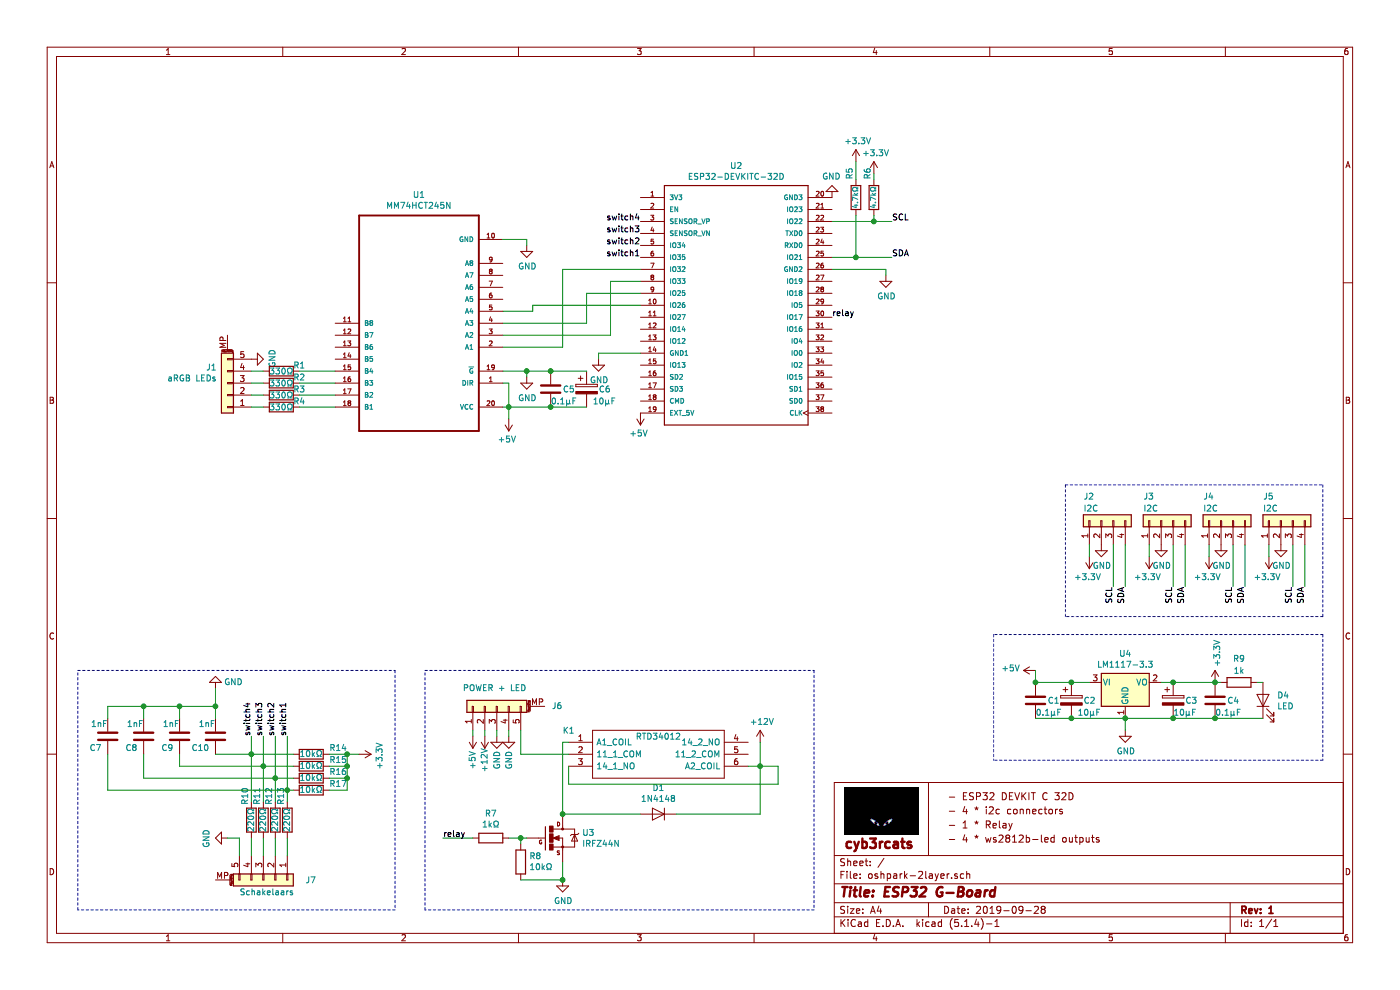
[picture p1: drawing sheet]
EESchema Schematic File Version 4
LIBS:oshpark-2layer-cache
EELAYER 30 0
EELAYER END
$Descr A4 11693 8268
encoding utf-8
Sheet 1 1
Title "ESP32 G-Board"
Date "2019-09-28"
Rev "1"
Comp "cyb3rcats"
Comment1 "- 4 * ws2812b-led outputs"
Comment2 "- 1 * Relay"
Comment3 "- 4 * i2c connectors"
Comment4 "- ESP32 DEVKIT C 32D"
$EndDescr
$Comp
L RTD34012:RTD34012 K1
U 1 1
P 4750 6200
F 0 "K1" H 4750 6300 50  0000 C CNN
F 1 "RTD34012" H 5500 6250 50  0000 C CNN
F 2 "RTD34012" H 6100 6300 50  0001 L CNN
F 3 "http://www.te.com/commerce/DocumentDelivery/DDEController?Action=showdoc&DocId=Data+Sheet%7FRT1%7F0518%7Fpdf%7FEnglish%7FENG_DS_RT1_0518.pdf%7F3-1419108-5" H 6100 6200 50  0001 L CNN
F 4 "SPST-NO PCBrelay,washtight,5mm,16A 12Vdc" H 6100 6100 50  0001 L CNN "Description"
F 5 "16" H 6100 6000 50  0001 L CNN "Height"
F 6 "TE Connectivity" H 6100 5900 50  0001 L CNN "Manufacturer_Name"
F 7 "RTD34012" H 6100 5800 50  0001 L CNN "Manufacturer_Part_Number"
F 8 "655-RTD34012" H 6100 5700 50  0001 L CNN "Mouser Part Number"
F 9 "https://www.mouser.com/Search/Refine.aspx?Keyword=655-RTD34012" H 6100 5600 50  0001 L CNN "Mouser Price/Stock"
F 10 "6803931" H 6100 5500 50  0001 L CNN "RS Part Number"
F 11 "https://uk.rs-online.com/web/p/products/6803931" H 6100 5400 50  0001 L CNN "RS Price/Stock"
F 12 "70288731" H 6100 5300 50  0001 L CNN "Allied_Number"
F 13 "https://www.alliedelec.com/te-connectivity-rtd34012/70288731/" H 6100 5200 50  0001 L CNN "Allied Price/Stock"
	1    4750 6200
	1    0    0    -1  
$EndComp
Wire Wire Line
	4700 6200 4750 6200
$Comp
L power:+12V #PWR022
U 1 1
P 6350 6200
F 0 "#PWR022" H 6350 6050 50  0001 C CNN
F 1 "+12V" H 6365 6373 50  0000 C CNN
F 2 "" H 6350 6200 50  0001 C CNN
F 3 "" H 6350 6200 50  0001 C CNN
	1    6350 6200
	1    0    0    -1  
$EndComp
Wire Wire Line
	6350 6200 6350 6400
Wire Wire Line
	6350 6400 6250 6400
Wire Wire Line
	6350 6800 5650 6800
Connection ~ 6350 6400
$Comp
L Diode:1N4148 D1
U 1 1
P 5500 6800
F 0 "D1" H 5500 6584 50  0000 C CNN
F 1 "1N4148" H 5500 6675 50  0000 C CNN
F 2 "Diode_THT:D_DO-35_SOD27_P7.62mm_Horizontal" H 5500 6625 50  0001 C CNN
F 3 "https://assets.nexperia.com/documents/data-sheet/1N4148_1N4448.pdf" H 5500 6800 50  0001 C CNN
	1    5500 6800
	-1   0    0    1   
$EndComp
Wire Wire Line
	4750 6400 4750 6550
$Comp
L power:GND #PWR09
U 1 1
P 4150 6150
F 0 "#PWR09" H 4150 5900 50  0001 C CNN
F 1 "GND" V 4150 5950 50  0000 C CNN
F 2 "" H 4150 6150 50  0001 C CNN
F 3 "" H 4150 6150 50  0001 C CNN
	1    4150 6150
	1    0    0    -1  
$EndComp
$Comp
L ESP32-DEVKITC-32D:ESP32-DEVKITC-32D U2
U 1 1
P 6150 2550
F 0 "U2" H 6150 3717 50  0000 C CNN
F 1 "ESP32-DEVKITC-32D" H 6150 3626 50  0000 C CNN
F 2 "MODULE_ESP32-DEVKITC-32D" H 6150 2550 50  0001 L BNN
F 3 "None" H 6150 2550 50  0001 L BNN
F 4 "ESP32-DEVKITC-32D" H 6150 2550 50  0001 L BNN "Field4"
F 5 "Espressif Systems" H 6150 2550 50  0001 L BNN "Field5"
F 6 "EVAL BOARD FOR ESP-WROOM-32" H 6150 2550 50  0001 L BNN "Field6"
F 7 "None" H 6150 2550 50  0001 L BNN "Field7"
F 8 "Unavailable" H 6150 2550 50  0001 L BNN "Field8"
	1    6150 2550
	1    0    0    -1  
$EndComp
$Comp
L Connector_Generic:Conn_01x04 J2
U 1 1
P 9200 4350
F 0 "J2" V 9400 4500 50  0000 R CNN
F 1 "I2C" V 9300 4500 50  0000 R CNN
F 2 "Connector_PinHeader_2.54mm:PinHeader_1x04_P2.54mm_Vertical" H 9200 4350 50  0001 C CNN
F 3 "~" H 9200 4350 50  0001 C CNN
	1    9200 4350
	0    -1   -1   0   
$EndComp
$Comp
L Connector_Generic:Conn_01x04 J3
U 1 1
P 9700 4350
F 0 "J3" V 9900 4500 50  0000 R CNN
F 1 "I2C" V 9800 4500 50  0000 R CNN
F 2 "Connector_PinHeader_2.54mm:PinHeader_1x04_P2.54mm_Vertical" H 9700 4350 50  0001 C CNN
F 3 "~" H 9700 4350 50  0001 C CNN
	1    9700 4350
	0    -1   -1   0   
$EndComp
$Comp
L Connector_Generic:Conn_01x04 J4
U 1 1
P 10200 4350
F 0 "J4" V 10400 4500 50  0000 R CNN
F 1 "I2C" V 10300 4500 50  0000 R CNN
F 2 "Connector_PinHeader_2.54mm:PinHeader_1x04_P2.54mm_Vertical" H 10200 4350 50  0001 C CNN
F 3 "~" H 10200 4350 50  0001 C CNN
	1    10200 4350
	0    -1   -1   0   
$EndComp
$Comp
L Connector_Generic:Conn_01x04 J5
U 1 1
P 10700 4350
F 0 "J5" V 10900 4500 50  0000 R CNN
F 1 "I2C" V 10800 4500 50  0000 R CNN
F 2 "Connector_PinHeader_2.54mm:PinHeader_1x04_P2.54mm_Vertical" H 10700 4350 50  0001 C CNN
F 3 "~" H 10700 4350 50  0001 C CNN
	1    10700 4350
	0    -1   -1   0   
$EndComp
$Comp
L power:+3.3V #PWR011
U 1 1
P 9100 4650
F 0 "#PWR011" H 9100 4500 50  0001 C CNN
F 1 "+3.3V" H 9115 4823 50  0000 C CNN
F 2 "" H 9100 4650 50  0001 C CNN
F 3 "" H 9100 4650 50  0001 C CNN
	1    9100 4650
	-1   0    0    1   
$EndComp
$Comp
L power:+3.3V #PWR014
U 1 1
P 9600 4650
F 0 "#PWR014" H 9600 4500 50  0001 C CNN
F 1 "+3.3V" H 9615 4823 50  0000 C CNN
F 2 "" H 9600 4650 50  0001 C CNN
F 3 "" H 9600 4650 50  0001 C CNN
	1    9600 4650
	-1   0    0    1   
$EndComp
$Comp
L power:+3.3V #PWR016
U 1 1
P 10100 4650
F 0 "#PWR016" H 10100 4500 50  0001 C CNN
F 1 "+3.3V" H 10115 4823 50  0000 C CNN
F 2 "" H 10100 4650 50  0001 C CNN
F 3 "" H 10100 4650 50  0001 C CNN
	1    10100 4650
	-1   0    0    1   
$EndComp
$Comp
L power:+3.3V #PWR021
U 1 1
P 10600 4650
F 0 "#PWR021" H 10600 4500 50  0001 C CNN
F 1 "+3.3V" H 10615 4823 50  0000 C CNN
F 2 "" H 10600 4650 50  0001 C CNN
F 3 "" H 10600 4650 50  0001 C CNN
	1    10600 4650
	-1   0    0    1   
$EndComp
$Comp
L power:GND #PWR012
U 1 1
P 9200 4550
F 0 "#PWR012" H 9200 4300 50  0001 C CNN
F 1 "GND" H 9205 4377 50  0000 C CNN
F 2 "" H 9200 4550 50  0001 C CNN
F 3 "" H 9200 4550 50  0001 C CNN
	1    9200 4550
	1    0    0    -1  
$EndComp
Wire Wire Line
	9100 4650 9100 4550
Wire Wire Line
	9600 4650 9600 4550
Wire Wire Line
	10600 4650 10600 4550
Wire Wire Line
	10100 4650 10100 4550
$Comp
L power:GND #PWR015
U 1 1
P 9700 4550
F 0 "#PWR015" H 9700 4300 50  0001 C CNN
F 1 "GND" H 9705 4377 50  0000 C CNN
F 2 "" H 9700 4550 50  0001 C CNN
F 3 "" H 9700 4550 50  0001 C CNN
	1    9700 4550
	1    0    0    -1  
$EndComp
$Comp
L power:GND #PWR017
U 1 1
P 10200 4550
F 0 "#PWR017" H 10200 4300 50  0001 C CNN
F 1 "GND" H 10205 4377 50  0000 C CNN
F 2 "" H 10200 4550 50  0001 C CNN
F 3 "" H 10200 4550 50  0001 C CNN
	1    10200 4550
	1    0    0    -1  
$EndComp
$Comp
L power:GND #PWR023
U 1 1
P 10700 4550
F 0 "#PWR023" H 10700 4300 50  0001 C CNN
F 1 "GND" H 10705 4377 50  0000 C CNN
F 2 "" H 10700 4550 50  0001 C CNN
F 3 "" H 10700 4550 50  0001 C CNN
	1    10700 4550
	1    0    0    -1  
$EndComp
Wire Wire Line
	9300 4550 9300 4900
Wire Wire Line
	9400 4550 9400 4900
Wire Wire Line
	9800 4550 9800 4900
Wire Wire Line
	9900 4550 9900 4900
Wire Wire Line
	10300 4550 10300 4900
Wire Wire Line
	10400 4550 10400 4900
Wire Wire Line
	10800 4550 10800 4900
Wire Wire Line
	10900 4550 10900 4900
Text Label 9300 4900 3    50   ~ 0
SCL
Text Label 9800 4900 3    50   ~ 0
SCL
Text Label 10300 4900 3    50   ~ 0
SCL
Text Label 10800 4900 3    50   ~ 0
SCL
Text Label 9400 4900 3    50   ~ 0
SDA
Text Label 9900 4900 3    50   ~ 0
SDA
Text Label 10400 4900 3    50   ~ 0
SDA
Text Label 10900 4900 3    50   ~ 0
SDA
Text Label 7450 1850 0    50   ~ 0
SCL
Text Label 7450 2150 0    50   ~ 0
SDA
Wire Notes Line
	8900 4050 11050 4050
Wire Notes Line
	11050 4050 11050 5150
Wire Notes Line
	11050 5150 8900 5150
Wire Notes Line
	8900 5150 8900 4050
$Comp
L power:GND #PWR04
U 1 1
P 5000 3000
F 0 "#PWR04" H 5000 2750 50  0001 C CNN
F 1 "GND" H 5005 2827 50  0000 C CNN
F 2 "" H 5000 3000 50  0001 C CNN
F 3 "" H 5000 3000 50  0001 C CNN
	1    5000 3000
	1    0    0    -1  
$EndComp
Wire Wire Line
	5350 2950 5000 2950
Wire Wire Line
	5000 2950 5000 3000
Wire Wire Line
	6950 2250 7400 2250
$Comp
L power:GND #PWR07
U 1 1
P 7400 2300
F 0 "#PWR07" H 7400 2050 50  0001 C CNN
F 1 "GND" H 7405 2127 50  0000 C CNN
F 2 "" H 7400 2300 50  0001 C CNN
F 3 "" H 7400 2300 50  0001 C CNN
	1    7400 2300
	1    0    0    -1  
$EndComp
Wire Wire Line
	7400 2250 7400 2300
$Comp
L Regulator_Linear:LM1117-3.3 U4
U 1 1
P 9400 5700
F 0 "U4" H 9400 5942 50  0000 C CNN
F 1 "LM1117-3.3" H 9400 5851 50  0000 C CNN
F 2 "TO-220" H 9400 5700 50  0001 C CNN
F 3 "http://www.ti.com/lit/ds/symlink/lm1117.pdf" H 9400 5700 50  0001 C CNN
	1    9400 5700
	1    0    0    -1  
$EndComp
$Comp
L Device:C C1
U 1 1
P 8650 5850
F 0 "C1" H 8750 5850 50  0000 L CNN
F 1 "0.1μF" H 8650 5750 50  0000 L CNN
F 2 "Resistor_SMD:R_1206_3216Metric_Pad1.42x1.75mm_HandSolder" H 8688 5700 50  0001 C CNN
F 3 "~" H 8650 5850 50  0001 C CNN
	1    8650 5850
	1    0    0    -1  
$EndComp
$Comp
L Device:C C4
U 1 1
P 10150 5850
F 0 "C4" H 10250 5850 50  0000 L CNN
F 1 "0.1μF" H 10150 5750 50  0000 L CNN
F 2 "Resistor_SMD:R_1206_3216Metric_Pad1.42x1.75mm_HandSolder" H 10188 5700 50  0001 C CNN
F 3 "~" H 10150 5850 50  0001 C CNN
	1    10150 5850
	1    0    0    -1  
$EndComp
$Comp
L Device:CP C2
U 1 1
P 8950 5850
F 0 "C2" H 9050 5850 50  0000 L CNN
F 1 "10μF" H 9000 5750 50  0000 L CNN
F 2 "Resistor_SMD:R_1206_3216Metric_Pad1.42x1.75mm_HandSolder" H 8988 5700 50  0001 C CNN
F 3 "~" H 8950 5850 50  0001 C CNN
	1    8950 5850
	1    0    0    -1  
$EndComp
$Comp
L Device:CP C3
U 1 1
P 9800 5850
F 0 "C3" H 9900 5850 50  0000 L CNN
F 1 "10μF" H 9800 5750 50  0000 L CNN
F 2 "Resistor_SMD:R_1206_3216Metric_Pad1.42x1.75mm_HandSolder" H 9838 5700 50  0001 C CNN
F 3 "~" H 9800 5850 50  0001 C CNN
	1    9800 5850
	1    0    0    -1  
$EndComp
Wire Wire Line
	9400 6000 9800 6000
Wire Wire Line
	9800 6000 10150 6000
Connection ~ 9800 6000
Wire Wire Line
	10150 5700 9800 5700
Wire Wire Line
	9100 5700 8950 5700
Wire Wire Line
	8950 6000 9400 6000
Connection ~ 9400 6000
Wire Wire Line
	8950 6000 8650 6000
Connection ~ 8950 6000
Wire Wire Line
	8950 5700 8650 5700
Connection ~ 8950 5700
Wire Wire Line
	9700 5700 9800 5700
Connection ~ 9800 5700
$Comp
L Device:LED D4
U 1 1
P 10550 5850
F 0 "D4" V 10589 5733 50  0000 R CNN
F 1 "LED" V 10498 5733 50  0000 R CNN
F 2 "LED_THT:LED_D3.0mm" H 10550 5850 50  0001 C CNN
F 3 "~" H 10550 5850 50  0001 C CNN
	1    10550 5850
	0    -1   -1   0   
$EndComp
Wire Wire Line
	10150 5700 10200 5700
Connection ~ 10150 5700
Wire Wire Line
	10500 5700 10550 5700
Wire Wire Line
	10550 6000 10150 6000
Connection ~ 10150 6000
$Comp
L power:GND #PWR013
U 1 1
P 9400 6100
F 0 "#PWR013" H 9400 5850 50  0001 C CNN
F 1 "GND" H 9405 5927 50  0000 C CNN
F 2 "" H 9400 6100 50  0001 C CNN
F 3 "" H 9400 6100 50  0001 C CNN
	1    9400 6100
	1    0    0    -1  
$EndComp
$Comp
L power:+3.3V #PWR020
U 1 1
P 10150 5700
F 0 "#PWR020" H 10150 5550 50  0001 C CNN
F 1 "+3.3V" V 10165 5828 50  0000 L CNN
F 2 "" H 10150 5700 50  0001 C CNN
F 3 "" H 10150 5700 50  0001 C CNN
	1    10150 5700
	1    0    0    -1  
$EndComp
$Comp
L power:+5V #PWR08
U 1 1
P 8650 5600
F 0 "#PWR08" H 8650 5450 50  0001 C CNN
F 1 "+5V" V 8665 5728 50  0000 L CNN
F 2 "" H 8650 5600 50  0001 C CNN
F 3 "" H 8650 5600 50  0001 C CNN
	1    8650 5600
	0    -1   -1   0   
$EndComp
Wire Wire Line
	8650 5700 8650 5600
Connection ~ 8650 5700
Wire Wire Line
	9400 6000 9400 6100
$Comp
L Device:R R9
U 1 1
P 10350 5700
F 0 "R9" V 10150 5700 50  0000 C CNN
F 1 "1k" V 10250 5700 50  0000 C CNN
F 2 "Resistor_SMD:R_1206_3216Metric_Pad1.42x1.75mm_HandSolder" V 10280 5700 50  0001 C CNN
F 3 "~" H 10350 5700 50  0001 C CNN
	1    10350 5700
	0    1    1    0   
$EndComp
Wire Notes Line
	11050 6350 8300 6350
Text Label 3700 7000 0    50   ~ 0
relay
Wire Wire Line
	3950 7000 3700 7000
Wire Wire Line
	4350 7000 4250 7000
Connection ~ 4350 7000
Wire Wire Line
	4350 7050 4350 7000
Wire Wire Line
	4400 7000 4350 7000
Connection ~ 4700 7350
Wire Wire Line
	4350 7350 4700 7350
$Comp
L Device:R R8
U 1 1
P 4350 7200
F 0 "R8" H 4280 7154 50  0000 R CNN
F 1 "10kΩ" H 4280 7245 50  0000 R CNN
F 2 "Resistor_SMD:R_1206_3216Metric_Pad1.42x1.75mm_HandSolder" V 4280 7200 50  0001 C CNN
F 3 "~" H 4350 7200 50  0001 C CNN
	1    4350 7200
	-1   0    0    1   
$EndComp
$Comp
L Device:R R7
U 1 1
P 4100 7000
F 0 "R7" V 3893 7000 50  0000 C CNN
F 1 "1kΩ" V 3984 7000 50  0000 C CNN
F 2 "Resistor_SMD:R_1206_3216Metric_Pad1.42x1.75mm_HandSolder" V 4030 7000 50  0001 C CNN
F 3 "~" H 4100 7000 50  0001 C CNN
	1    4100 7000
	0    1    1    0   
$EndComp
Wire Wire Line
	4700 7200 4700 7350
$Comp
L power:GND #PWR010
U 1 1
P 4700 7350
F 0 "#PWR010" H 4700 7100 50  0001 C CNN
F 1 "GND" H 4705 7177 50  0000 C CNN
F 2 "" H 4700 7350 50  0001 C CNN
F 3 "" H 4700 7350 50  0001 C CNN
	1    4700 7350
	1    0    0    -1  
$EndComp
$Comp
L IRFZ44N:IRFZ44N U3
U 1 1
P 4700 7000
F 0 "U3" H 4862 7046 50  0000 L CNN
F 1 "IRFZ44N" H 4862 6955 50  0000 L CNN
F 2 "TO-220" H 4700 7000 50  0001 L BNN
F 3 "Unavailable" H 4700 7000 50  0001 L BNN
F 4 "D2PAK NXP Semiconductors" H 4700 7000 50  0001 L BNN "Field4"
F 5 "IRFZ44N" H 4700 7000 50  0001 L BNN "Field5"
F 6 "Semiconductors and Actives, mosfet, Transistors, Discretes _diodes, transistors, thyristors ..._" H 4700 7000 50  0001 L BNN "Field6"
F 7 "Infineon Technologies" H 4700 7000 50  0001 L BNN "Field7"
F 8 "None" H 4700 7000 50  0001 L BNN "Field8"
	1    4700 7000
	1    0    0    -1  
$EndComp
Wire Wire Line
	4700 6200 4700 6800
Wire Wire Line
	4700 6800 5350 6800
Connection ~ 4700 6800
Wire Notes Line
	6800 7600 3550 7600
Text Label 6950 2650 0    50   ~ 0
relay
$Comp
L MM74HCT245N:MM74HCT245N U1
U 1 1
P 3500 2800
F 0 "U1" H 3500 1630 50  0000 C CNN
F 1 "MM74HCT245N" H 3500 1721 50  0000 C CNN
F 2 "DIP254P762X508-20" H 3500 2800 50  0001 L BNN
F 3 "ON Semiconductor" H 3500 2800 50  0001 L BNN
F 4 "DIP-20 Fairchild Semiconductor" H 3500 2800 50  0001 L BNN "Field4"
F 5 "None" H 3500 2800 50  0001 L BNN "Field5"
F 6 "MM74HCT245N" H 3500 2800 50  0001 L BNN "Field6"
F 7 "Dip 20p 18pcs/Tube Pick#161956" H 3500 2800 50  0001 L BNN "Field7"
F 8 "Unavailable" H 3500 2800 50  0001 L BNN "Field8"
	1    3500 2800
	-1   0    0    1   
$EndComp
$Comp
L power:+5V #PWR01
U 1 1
P 4250 3500
F 0 "#PWR01" H 4250 3350 50  0001 C CNN
F 1 "+5V" H 4265 3673 50  0000 C CNN
F 2 "" H 4250 3500 50  0001 C CNN
F 3 "" H 4250 3500 50  0001 C CNN
	1    4250 3500
	-1   0    0    1   
$EndComp
Wire Wire Line
	4200 3200 4250 3200
Wire Wire Line
	4250 3200 4250 3400
Wire Wire Line
	4200 3400 4250 3400
Connection ~ 4250 3400
Wire Wire Line
	4250 3400 4250 3500
$Comp
L power:GND #PWR03
U 1 1
P 4400 3150
F 0 "#PWR03" H 4400 2900 50  0001 C CNN
F 1 "GND" H 4405 2977 50  0000 C CNN
F 2 "" H 4400 3150 50  0001 C CNN
F 3 "" H 4400 3150 50  0001 C CNN
	1    4400 3150
	1    0    0    -1  
$EndComp
Wire Wire Line
	4200 3100 4400 3100
Wire Wire Line
	4400 3100 4400 3150
$Comp
L power:GND #PWR02
U 1 1
P 4400 2050
F 0 "#PWR02" H 4400 1800 50  0001 C CNN
F 1 "GND" H 4405 1877 50  0000 C CNN
F 2 "" H 4400 2050 50  0001 C CNN
F 3 "" H 4400 2050 50  0001 C CNN
	1    4400 2050
	1    0    0    -1  
$EndComp
Wire Wire Line
	4200 2000 4400 2000
Wire Wire Line
	4400 2000 4400 2050
Wire Wire Line
	5350 2250 4700 2250
Wire Wire Line
	4700 2250 4700 2900
Wire Wire Line
	4700 2900 4200 2900
Wire Wire Line
	4200 2800 5100 2800
Wire Wire Line
	5100 2800 5100 2350
Wire Wire Line
	5100 2350 5350 2350
Wire Wire Line
	4200 2700 4900 2700
Wire Wire Line
	4900 2700 4900 2450
Wire Wire Line
	4900 2450 5350 2450
Wire Wire Line
	5350 2550 4450 2550
Wire Wire Line
	4450 2550 4450 2600
Wire Wire Line
	4450 2600 4200 2600
$Comp
L Device:R R3
U 1 1
P 2350 3300
F 0 "R3" V 2300 3450 50  0000 C CNN
F 1 "330Ω" V 2350 3300 50  0000 C CNN
F 2 "Resistor_SMD:R_1206_3216Metric_Pad1.42x1.75mm_HandSolder" V 2280 3300 50  0001 C CNN
F 3 "~" H 2350 3300 50  0001 C CNN
	1    2350 3300
	0    1    1    0   
$EndComp
$Comp
L Device:R R2
U 1 1
P 2350 3200
F 0 "R2" V 2300 3350 50  0000 C CNN
F 1 "330Ω" V 2350 3200 50  0000 C CNN
F 2 "Resistor_SMD:R_1206_3216Metric_Pad1.42x1.75mm_HandSolder" V 2280 3200 50  0001 C CNN
F 3 "~" H 2350 3200 50  0001 C CNN
	1    2350 3200
	0    1    1    0   
$EndComp
$Comp
L Device:R R1
U 1 1
P 2350 3100
F 0 "R1" V 2300 3250 50  0000 C CNN
F 1 "330Ω" V 2350 3100 50  0000 C CNN
F 2 "Resistor_SMD:R_1206_3216Metric_Pad1.42x1.75mm_HandSolder" V 2280 3100 50  0001 C CNN
F 3 "~" H 2350 3100 50  0001 C CNN
	1    2350 3100
	0    1    1    0   
$EndComp
$Comp
L Device:R R4
U 1 1
P 2350 3400
F 0 "R4" V 2300 3550 50  0000 C CNN
F 1 "330Ω" V 2350 3400 50  0000 C CNN
F 2 "Resistor_SMD:R_1206_3216Metric_Pad1.42x1.75mm_HandSolder" V 2280 3400 50  0001 C CNN
F 3 "~" H 2350 3400 50  0001 C CNN
	1    2350 3400
	0    1    1    0   
$EndComp
Wire Wire Line
	2100 3100 2200 3100
Wire Wire Line
	2100 3200 2200 3200
Wire Wire Line
	2100 3300 2200 3300
Wire Wire Line
	2500 3400 2800 3400
Wire Wire Line
	2800 3300 2500 3300
Wire Wire Line
	2500 3200 2800 3200
Wire Wire Line
	2800 3100 2500 3100
$Comp
L Device:R R6
U 1 1
P 7300 1650
F 0 "R6" V 7350 1450 50  0000 C CNN
F 1 "4.7kΩ" V 7300 1650 43  0000 C CNN
F 2 "Resistor_SMD:R_1206_3216Metric_Pad1.42x1.75mm_HandSolder" V 7230 1650 50  0001 C CNN
F 3 "~" H 7300 1650 50  0001 C CNN
	1    7300 1650
	-1   0    0    1   
$EndComp
$Comp
L Device:R R5
U 1 1
P 7150 1650
F 0 "R5" V 7200 1450 50  0000 C CNN
F 1 "4.7kΩ" V 7150 1650 43  0000 C CNN
F 2 "Resistor_SMD:R_1206_3216Metric_Pad1.42x1.75mm_HandSolder" V 7080 1650 50  0001 C CNN
F 3 "~" H 7150 1650 50  0001 C CNN
	1    7150 1650
	-1   0    0    1   
$EndComp
Wire Wire Line
	6950 1850 7300 1850
Wire Wire Line
	6950 2150 7150 2150
Wire Wire Line
	7150 1800 7150 2150
Connection ~ 7150 2150
Wire Wire Line
	7150 2150 7450 2150
Wire Wire Line
	7300 1800 7300 1850
Connection ~ 7300 1850
Wire Wire Line
	7300 1850 7450 1850
$Comp
L power:+3.3V #PWR05
U 1 1
P 7150 1350
F 0 "#PWR05" H 7150 1200 50  0001 C CNN
F 1 "+3.3V" H 7165 1523 50  0000 C CNN
F 2 "" H 7150 1350 50  0001 C CNN
F 3 "" H 7150 1350 50  0001 C CNN
	1    7150 1350
	1    0    0    -1  
$EndComp
$Comp
L power:+3.3V #PWR06
U 1 1
P 7300 1450
F 0 "#PWR06" H 7300 1300 50  0001 C CNN
F 1 "+3.3V" H 7315 1623 50  0000 C CNN
F 2 "" H 7300 1450 50  0001 C CNN
F 3 "" H 7300 1450 50  0001 C CNN
	1    7300 1450
	1    0    0    -1  
$EndComp
Wire Wire Line
	7150 1500 7150 1350
Wire Wire Line
	7300 1450 7300 1500
$Comp
L Device:C C5
U 1 1
P 4600 3250
F 0 "C5" H 4700 3250 50  0000 L CNN
F 1 "0.1μF" H 4600 3150 50  0000 L CNN
F 2 "Resistor_SMD:R_1206_3216Metric_Pad1.42x1.75mm_HandSolder" H 4638 3100 50  0001 C CNN
F 3 "~" H 4600 3250 50  0001 C CNN
	1    4600 3250
	1    0    0    -1  
$EndComp
$Comp
L Device:CP C6
U 1 1
P 4900 3250
F 0 "C6" H 5000 3250 50  0000 L CNN
F 1 "10μF" H 4950 3150 50  0000 L CNN
F 2 "Resistor_SMD:R_1206_3216Metric_Pad1.42x1.75mm_HandSolder" H 4938 3100 50  0001 C CNN
F 3 "~" H 4900 3250 50  0001 C CNN
	1    4900 3250
	1    0    0    -1  
$EndComp
Wire Wire Line
	4400 3100 4600 3100
Connection ~ 4400 3100
Wire Wire Line
	4600 3100 4900 3100
Connection ~ 4600 3100
Wire Wire Line
	4250 3400 4600 3400
Wire Wire Line
	4600 3400 4900 3400
Connection ~ 4600 3400
$Comp
L power:+5V #PWR0101
U 1 1
P 5350 3450
F 0 "#PWR0101" H 5350 3300 50  0001 C CNN
F 1 "+5V" H 5365 3623 50  0000 C CNN
F 2 "" H 5350 3450 50  0001 C CNN
F 3 "" H 5350 3450 50  0001 C CNN
	1    5350 3450
	-1   0    0    1   
$EndComp
$Comp
L Connector_Generic_MountingPin:Conn_01x05_MountingPin J1
U 1 1
P 1900 3200
F 0 "J1" H 1988 3072 50  0000 L CNN
F 1 "aRGB LEDs" H 1988 3163 50  0000 L CNN
F 2 "TerminalBlock_Phoenix:TerminalBlock_Phoenix_MKDS-1,5-5-5.08_1x05_P5.08mm_Horizontal" H 1900 3200 50  0001 C CNN
F 3 "~" H 1900 3200 50  0001 C CNN
	1    1900 3200
	-1   0    0    1   
$EndComp
$Comp
L power:GND #PWR025
U 1 1
P 2100 3000
F 0 "#PWR025" H 2100 2750 50  0001 C CNN
F 1 "GND" H 2105 2827 50  0000 C CNN
F 2 "" H 2100 3000 50  0001 C CNN
F 3 "" H 2100 3000 50  0001 C CNN
	1    2100 3000
	0    -1   -1   0   
$EndComp
$Comp
L power:GND #PWR0102
U 1 1
P 6950 1650
F 0 "#PWR0102" H 6950 1400 50  0001 C CNN
F 1 "GND" H 6955 1477 50  0000 C CNN
F 2 "" H 6950 1650 50  0001 C CNN
F 3 "" H 6950 1650 50  0001 C CNN
	1    6950 1650
	-1   0    0    1   
$EndComp
$Comp
L Connector_Generic_MountingPin:Conn_01x05_MountingPin J6
U 1 1
P 4150 5900
F 0 "J6" V 4150 5350 50  0000 L CNN
F 1 "POWER + LED" V 4300 5650 50  0000 L CNN
F 2 "TerminalBlock_Phoenix:TerminalBlock_Phoenix_MKDS-1,5-5-5.08_1x05_P5.08mm_Horizontal" H 4150 5900 50  0001 C CNN
F 3 "~" H 4150 5900 50  0001 C CNN
	1    4150 5900
	0    -1   -1   0   
$EndComp
$Comp
L power:+5V #PWR024
U 1 1
P 3950 6150
F 0 "#PWR024" H 3950 6000 50  0001 C CNN
F 1 "+5V" V 3950 6350 50  0000 C CNN
F 2 "" H 3950 6150 50  0001 C CNN
F 3 "" H 3950 6150 50  0001 C CNN
	1    3950 6150
	-1   0    0    1   
$EndComp
Wire Wire Line
	3950 6150 3950 6100
$Comp
L power:GND #PWR027
U 1 1
P 4250 6150
F 0 "#PWR027" H 4250 5900 50  0001 C CNN
F 1 "GND" V 4250 5950 50  0000 C CNN
F 2 "" H 4250 6150 50  0001 C CNN
F 3 "" H 4250 6150 50  0001 C CNN
	1    4250 6150
	1    0    0    -1  
$EndComp
Wire Wire Line
	4150 6150 4150 6100
Wire Wire Line
	4250 6150 4250 6100
$Comp
L power:+12V #PWR026
U 1 1
P 4050 6150
F 0 "#PWR026" H 4050 6000 50  0001 C CNN
F 1 "+12V" V 4050 6350 50  0000 C CNN
F 2 "" H 4050 6150 50  0001 C CNN
F 3 "" H 4050 6150 50  0001 C CNN
	1    4050 6150
	-1   0    0    1   
$EndComp
Wire Wire Line
	4050 6100 4050 6150
Wire Wire Line
	6350 6400 6350 6800
Wire Wire Line
	4750 6550 6500 6550
Wire Wire Line
	6500 6550 6500 6400
Wire Wire Line
	6500 6400 6350 6400
$Comp
L power:GND #PWR029
U 1 1
P 1900 7000
F 0 "#PWR029" H 1900 6750 50  0001 C CNN
F 1 "GND" H 1905 6827 50  0000 C CNN
F 2 "" H 1900 7000 50  0001 C CNN
F 3 "" H 1900 7000 50  0001 C CNN
	1    1900 7000
	0    1    1    0   
$EndComp
Wire Wire Line
	2000 7150 2000 7000
Wire Wire Line
	2000 7000 1900 7000
$Comp
L Device:R R10
U 1 1
P 2100 6850
F 0 "R10" V 2150 6650 50  0000 C CNN
F 1 "220Ω" V 2100 6850 50  0000 C CNN
F 2 "Resistor_SMD:R_1206_3216Metric_Pad1.42x1.75mm_HandSolder" V 2030 6850 50  0001 C CNN
F 3 "~" H 2100 6850 50  0001 C CNN
	1    2100 6850
	-1   0    0    1   
$EndComp
$Comp
L Device:R R11
U 1 1
P 2200 6850
F 0 "R11" V 2250 6650 50  0000 C CNN
F 1 "220Ω" V 2200 6850 50  0000 C CNN
F 2 "Resistor_SMD:R_1206_3216Metric_Pad1.42x1.75mm_HandSolder" V 2130 6850 50  0001 C CNN
F 3 "~" H 2200 6850 50  0001 C CNN
	1    2200 6850
	-1   0    0    1   
$EndComp
$Comp
L Device:R R12
U 1 1
P 2300 6850
F 0 "R12" V 2350 6650 50  0000 C CNN
F 1 "220Ω" V 2300 6850 50  0000 C CNN
F 2 "Resistor_SMD:R_1206_3216Metric_Pad1.42x1.75mm_HandSolder" V 2230 6850 50  0001 C CNN
F 3 "~" H 2300 6850 50  0001 C CNN
	1    2300 6850
	-1   0    0    1   
$EndComp
$Comp
L Device:R R13
U 1 1
P 2400 6850
F 0 "R13" V 2450 6650 50  0000 C CNN
F 1 "220Ω" V 2400 6850 50  0000 C CNN
F 2 "Resistor_SMD:R_1206_3216Metric_Pad1.42x1.75mm_HandSolder" V 2330 6850 50  0001 C CNN
F 3 "~" H 2400 6850 50  0001 C CNN
	1    2400 6850
	-1   0    0    1   
$EndComp
$Comp
L Device:R R17
U 1 1
P 2600 6600
F 0 "R17" V 2650 6450 50  0000 R CNN
F 1 "10kΩ" V 2600 6700 50  0000 R CNN
F 2 "Resistor_SMD:R_1206_3216Metric_Pad1.42x1.75mm_HandSolder" V 2530 6600 50  0001 C CNN
F 3 "~" H 2600 6600 50  0001 C CNN
	1    2600 6600
	0    -1   -1   0   
$EndComp
$Comp
L Device:R R16
U 1 1
P 2600 6500
F 0 "R16" V 2650 6350 50  0000 R CNN
F 1 "10kΩ" V 2600 6600 50  0000 R CNN
F 2 "Resistor_SMD:R_1206_3216Metric_Pad1.42x1.75mm_HandSolder" V 2530 6500 50  0001 C CNN
F 3 "~" H 2600 6500 50  0001 C CNN
	1    2600 6500
	0    -1   -1   0   
$EndComp
$Comp
L Device:R R15
U 1 1
P 2600 6400
F 0 "R15" V 2650 6250 50  0000 R CNN
F 1 "10kΩ" V 2600 6500 50  0000 R CNN
F 2 "Resistor_SMD:R_1206_3216Metric_Pad1.42x1.75mm_HandSolder" V 2530 6400 50  0001 C CNN
F 3 "~" H 2600 6400 50  0001 C CNN
	1    2600 6400
	0    -1   -1   0   
$EndComp
$Comp
L Device:R R14
U 1 1
P 2600 6300
F 0 "R14" V 2650 6150 50  0000 R CNN
F 1 "10kΩ" V 2600 6400 50  0000 R CNN
F 2 "Resistor_SMD:R_1206_3216Metric_Pad1.42x1.75mm_HandSolder" V 2530 6300 50  0001 C CNN
F 3 "~" H 2600 6300 50  0001 C CNN
	1    2600 6300
	0    -1   -1   0   
$EndComp
Wire Wire Line
	2100 7000 2100 7150
Wire Wire Line
	2200 7150 2200 7000
Wire Wire Line
	2300 7000 2300 7150
Wire Wire Line
	2400 7150 2400 7000
Wire Wire Line
	2400 6700 2400 6600
Wire Wire Line
	2300 6700 2300 6500
Wire Wire Line
	2200 6700 2200 6400
Wire Wire Line
	2100 6700 2100 6300
Wire Wire Line
	2450 6600 2400 6600
Connection ~ 2400 6600
Wire Wire Line
	2400 6600 2400 6150
Wire Wire Line
	2450 6500 2300 6500
Connection ~ 2300 6500
Wire Wire Line
	2300 6500 2300 6150
Wire Wire Line
	2450 6400 2200 6400
Connection ~ 2200 6400
Wire Wire Line
	2200 6400 2200 6150
Wire Wire Line
	2450 6300 2100 6300
Connection ~ 2100 6300
Wire Wire Line
	2100 6300 2100 6150
$Comp
L power:+3.3V #PWR030
U 1 1
P 3000 6300
F 0 "#PWR030" H 3000 6150 50  0001 C CNN
F 1 "+3.3V" H 3015 6473 50  0000 C CNN
F 2 "" H 3000 6300 50  0001 C CNN
F 3 "" H 3000 6300 50  0001 C CNN
	1    3000 6300
	0    1    1    0   
$EndComp
Wire Wire Line
	2750 6300 2900 6300
Wire Wire Line
	2750 6400 2900 6400
Wire Wire Line
	2900 6400 2900 6300
Connection ~ 2900 6300
Wire Wire Line
	2900 6300 3000 6300
Wire Wire Line
	2750 6500 2900 6500
Wire Wire Line
	2900 6500 2900 6400
Connection ~ 2900 6400
Wire Wire Line
	2750 6600 2900 6600
Wire Wire Line
	2900 6600 2900 6500
Connection ~ 2900 6500
$Comp
L Device:C C10
U 1 1
P 1800 6150
F 0 "C10" H 1850 6250 50  0000 L CNN
F 1 "1nF" H 1800 6050 50  0000 L CNN
F 2 "Resistor_SMD:R_1206_3216Metric_Pad1.42x1.75mm_HandSolder" H 1838 6000 50  0001 C CNN
F 3 "~" H 1800 6150 50  0001 C CNN
	1    1800 6150
	-1   0    0    1   
$EndComp
$Comp
L Device:C C9
U 1 1
P 1500 6150
F 0 "C9" H 1550 6250 50  0000 L CNN
F 1 "1nF" H 1500 6050 50  0000 L CNN
F 2 "Resistor_SMD:R_1206_3216Metric_Pad1.42x1.75mm_HandSolder" H 1538 6000 50  0001 C CNN
F 3 "~" H 1500 6150 50  0001 C CNN
	1    1500 6150
	-1   0    0    1   
$EndComp
$Comp
L Device:C C8
U 1 1
P 1200 6150
F 0 "C8" H 1250 6250 50  0000 L CNN
F 1 "1nF" H 1200 6050 50  0000 L CNN
F 2 "Resistor_SMD:R_1206_3216Metric_Pad1.42x1.75mm_HandSolder" H 1238 6000 50  0001 C CNN
F 3 "~" H 1200 6150 50  0001 C CNN
	1    1200 6150
	-1   0    0    1   
$EndComp
$Comp
L Device:C C7
U 1 1
P 900 6150
F 0 "C7" H 950 6250 50  0000 L CNN
F 1 "1nF" H 900 6050 50  0000 L CNN
F 2 "Resistor_SMD:R_1206_3216Metric_Pad1.42x1.75mm_HandSolder" H 938 6000 50  0001 C CNN
F 3 "~" H 900 6150 50  0001 C CNN
	1    900  6150
	-1   0    0    1   
$EndComp
$Comp
L power:GND #PWR028
U 1 1
P 1800 5750
F 0 "#PWR028" H 1800 5500 50  0001 C CNN
F 1 "GND" H 1650 5700 50  0000 C CNN
F 2 "" H 1800 5750 50  0001 C CNN
F 3 "" H 1800 5750 50  0001 C CNN
	1    1800 5750
	-1   0    0    1   
$EndComp
Wire Wire Line
	1800 6000 1800 5900
Wire Wire Line
	1500 6000 1500 5900
Wire Wire Line
	1500 5900 1800 5900
Connection ~ 1800 5900
Wire Wire Line
	1800 5900 1800 5750
Wire Wire Line
	1200 6000 1200 5900
Wire Wire Line
	1200 5900 1500 5900
Connection ~ 1500 5900
Wire Wire Line
	900  6000 900  5900
Wire Wire Line
	900  5900 1200 5900
Connection ~ 1200 5900
Wire Wire Line
	2100 6300 1800 6300
Wire Wire Line
	2200 6400 1500 6400
Wire Wire Line
	1500 6400 1500 6300
Wire Wire Line
	2300 6500 1200 6500
Wire Wire Line
	1200 6500 1200 6300
Wire Wire Line
	2400 6600 900  6600
Wire Wire Line
	900  6600 900  6300
Text Label 2400 6150 1    50   ~ 0
switch1
Text Label 2300 6150 1    50   ~ 0
switch2
Text Label 2200 6150 1    50   ~ 0
switch3
Text Label 2100 6150 1    50   ~ 0
switch4
$Comp
L Connector_Generic_MountingPin:Conn_01x05_MountingPin J7
U 1 1
P 2200 7350
F 0 "J7" V 2200 7700 50  0000 L CNN
F 1 "Schakelaars" V 2300 7150 50  0000 L CNN
F 2 "TerminalBlock_Phoenix:TerminalBlock_Phoenix_MKDS-1,5-5-5.08_1x05_P5.08mm_Horizontal" H 2200 7350 50  0001 C CNN
F 3 "~" H 2200 7350 50  0001 C CNN
	1    2200 7350
	0    1    1    0   
$EndComp
Text Label 5350 2150 2    50   ~ 0
switch1
Text Label 5350 2050 2    50   ~ 0
switch2
Text Label 5350 1950 2    50   ~ 0
switch3
Text Label 5350 1850 2    50   ~ 0
switch4
Wire Notes Line
	650  5600 3300 5600
Wire Notes Line
	3300 5600 3300 7600
Wire Notes Line
	3300 7600 650  7600
Wire Notes Line
	650  7600 650  5600
Wire Notes Line
	11050 5300 8300 5300
Wire Notes Line
	8300 5300 8300 6350
Wire Notes Line
	11050 5300 11050 6350
Wire Wire Line
	4750 6300 4350 6300
Wire Wire Line
	4350 6300 4350 6100
Wire Notes Line
	3550 7600 3550 5600
Wire Notes Line
	3550 5600 6800 5600
Wire Notes Line
	6800 5600 6800 7600
Wire Wire Line
	2100 3400 2200 3400
$EndSCHEMATC
